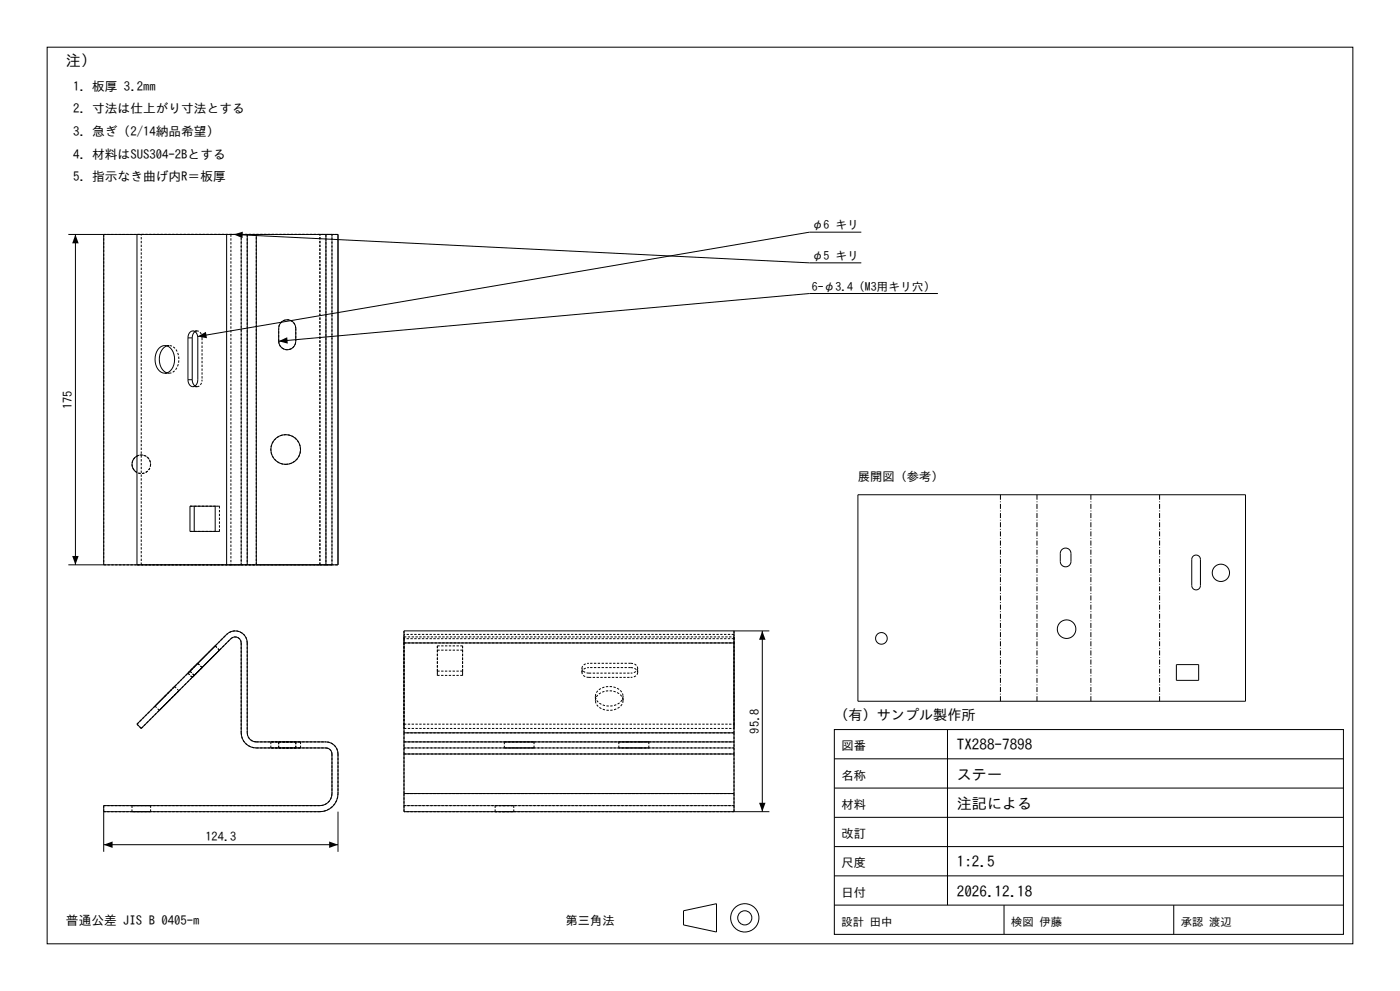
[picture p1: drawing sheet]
<svg xmlns="http://www.w3.org/2000/svg" width="420mm" height="297mm" viewBox="0 0 420 297" stroke-linecap="round" stroke-linejoin="round" font-family="sans-serif">
<g fill="none" stroke="#000" stroke-width=".3">
<path d="M14.1 14.1h391.8v268.8h-391.8zM20.5 70.3h47.5M22.6 70.3v99M31.1 70.3v99M41.1 70.3v99M68 70.3h6.2M68 70.3v99M70.1 70.3l172.7 8.5h15.6M74.2 70.3h2.7M74.2 70.3v99M76.9 70.3h20.9M76.9 70.3v99"/>
<path d="M97.8 70.3h3.6v99h-3.6M97.8 70.3v99M258.4 69.6h-15.6l-183.5 31.3M58.5 99.4a2.28 2.28 0 0 0-.8 1.9M84.5 96.5a2.56 2.56 0 0 1 2.7-.4 2.56 2.56 0 0 1 1.5 2.3v3.9a2.56 2.56 0 0 1-2.5 2.5 2.56 2.56 0 0 1-2.6-2.5l.1-4.6zM281.4 88h-38.6l-159.2 14.3M47.8 104.3a2.47 2.47 0 0 1 4.1 1.1 4.7 4.7 0 0 1-1.9 6.4 3.1 3.1 0 0 1-3.4-3.3 5 5 0 0 1 1.2-4.2zM50.1 103.7a4.7 4.7 0 0 0 0 8.1M56.4 101.3a1.54 1.54 0 0 1 .5-1.7 1.54 1.54 0 0 1 1.8-.1l.4 .6 .2 1.2v12.5a1.54 1.54 0 0 1-.5 1.7 1.54 1.54 0 0 1-1.8 0l-.5-.9-.1-.8M56.4 101.3v12.5M56.4 113.8h1.3M56.4 101.3h1.3"/>
<path d="M57.7 113.8a2.28 2.28 0 0 0 .8 1.9M57.7 101.3v12.5M41.1 136.7a2.79 2.79 0 0 0 0 4.9M57 151.7h7.6v7.6h-7.6zM58.3 151.7v7.6M257.4 148.3h116.3v61.9h-116.3zM20.5 169.3h47.5M68 169.3h6.2M74.2 169.3h2.7M76.9 169.3h20.9M318.6 164.7a1.6 1.6 0 0 1 1.7-.3 1.6 1.6 0 0 1 1 1.5v2.4a1.6 1.6 0 0 1-1.6 1.6 1.6 1.6 0 0 1-1.6-1.6v-2.8zM357.9 166.7a1.3 1.3 0 0 1 1.4-.3 1.3 1.3 0 0 1 .8 1.2v7.9a1.3 1.3 0 0 1-1.3 1.3 1.3 1.3 0 0 1-1.3-1.3v-7.9z"/>
<path d="M121.2 192.7v26.9M121.2 192.7h99M220.2 189.1v3.6M220.2 192.7v26.9M228.7 189.1v54.2M230.8 189.1h-109.6v3.6M352.9 199.2h6.7v4.7h-6.7zM121.2 219.6v2.7M121.2 219.6h99M220.2 219.6v2.7M250.3 218.6h152.7v61.4h-152.7zM284.2 218.6v52.7"/>
<path d="M121.2 222.3v3.7M121.2 237.8v5.5h109.6M121.2 222.3h99M121.2 226v11.8M121.2 237.8h99M121.2 226h99M220.2 237.8v5.5M220.2 222.3v3.7M220.2 226v11.8M250.3 236.2h152.7M250.3 227.4h152.7M31.1 243.3h64.9a5.4 5.4 0 0 0 5.4-5.5v-11.8a3.6 3.6 0 0 0-3.6-3.7h-20.9a2.72 2.72 0 0 1-2.7-2.7v-26.9a3.6 3.6 0 0 0-2.3-3.4 3.6 3.6 0 0 0-3.9 .8l-26.9 26.9 1.3 1.3 26.9-26.9a1.81 1.81 0 0 1 1.9-.4 1.81 1.81 0 0 1 1.2 1.7v26.9a4.5 4.5 0 0 0 4.5 4.6h20.9a1.81 1.81 0 0 1 1.8 1.8v11.8a3.6 3.6 0 0 1-3.6 3.6h-64.9v13.9"/>
<path d="M31.1 253.2h70.3M101.4 243.3v12M250.3 253.7h152.7M250.3 245h152.7M205.1 273l9.8-2.2v8.5l-9.8-2.1zM250.3 271.3h152.7M250.3 262.5h152.7M301.2 271.3v8.7M352.1 271.3v8.7"/>
<circle cx="85.7" cy="134.7" r="4.5"/>
<circle cx="366.3" cy="171.7" r="2.6"/>
<circle cx="264.4" cy="191.3" r="1.75"/>
<circle cx="320" cy="188.6" r="2.78"/>
<circle cx="223.4" cy="275.1" r="4.2"/>
<circle cx="223.4" cy="275.1" r="2.12"/>
</g>
<g fill="none" stroke="#000" stroke-width=".3" stroke-dasharray=".7 .4" stroke-linecap="butt">
<path d="M31.1 70.3v99M41.1 70.3h1.3M42.4 70.3h26.9M69.3 70.3h3.1M69.3 70.3v99M72.4 70.3h4.5M72.4 70.3v99M74.2 70.3v99M76.9 70.3h20.9M96 70.3h-64.9M96 70.3h-54.9M96 70.3h5.4"/>
<path d="M97.8 70.3h1.8M97.8 70.3v99M99.6 70.3h-3.6M99.6 70.3v99M59.1 99.2l-.6 .2M59.1 99.2h-1.2M88.7 98.4a2.56 2.56 0 0 0-2.5-2.6 2.56 2.56 0 0 0-2.6 2.6M88.7 98.4v3.9M49.4 111.9h1.3M50.1 111.8l.6 .1M50.7 111.9a3.7 3.7 0 0 0 3-4.2 3.7 3.7 0 0 0-3-4.1M50.7 103.6l-.6 .1"/>
<path d="M50.7 103.6h-1.3M58.5 115.7l.6 .2M59.1 115.9a1.86 1.86 0 0 0 1.5-2.1M59.1 115.9h-1.2M60.6 101.3a1.86 1.86 0 0 0-1.5-2.1M60.6 101.3v12.5M83.6 102.3v-3.9M83.6 102.3a2.56 2.56 0 0 0 2.6 2.5 2.56 2.56 0 0 0 2.5-2.5M41.1 136.7a2.79 2.79 0 0 1 4.1 2.4M45.2 139.1a2.79 2.79 0 0 1-4 2.6 2.79 2.79 0 0 1-.6-4.7 2.79 2.79 0 0 1 4.5 1.4l.1 .7M45.2 139.1a2.79 2.79 0 0 1-4.1 2.5M85.7 139.2a4.5 4.5 0 0 0 4-6.4 4.5 4.5 0 0 0-7.5-.9 4.5 4.5 0 0 0 2.5 7.2l1 .1"/>
<path d="M57 159.3h1.3M57 151.7h1.3M58.3 159.3h7.5M64.6 159.3h1.2M64.6 151.7h1.2M65.8 159.3v-7.6M65.8 151.7h-7.5M31.1 169.3h64.9M41.1 169.3h54.9M41.1 169.3h1.3M42.4 169.3v-99M69.3 169.3h3.1"/>
<path d="M69.3 169.3h-26.9M72.4 169.3h4.5M72.4 169.3v-99M76.9 169.3v-99M96 169.3h5.4M96 169.3v-99M97.8 169.3h1.8M97.8 169.3h-20.9M99.6 169.3h-3.6M99.6 169.3v-99M59.3 198.8l-2.9 2.9M59.3 198.8l1.3 1.3"/>
<path d="M64.6 193.6l-7.6 7.5M64.6 193.6l1.2 1.2M65.8 194.8l-7.5 7.6M69.3 191.4a1.81 1.81 0 0 1 1.9-.4 1.81 1.81 0 0 1 1.2 1.7M72.4 192.7v26.9M74.2 192.7v26.9M74.2 192.7a3.6 3.6 0 0 0-2.3-3.4 3.6 3.6 0 0 0-3.9 .8M121.2 191.4v-.5M121.2 190.9v1.8M121.2 191.4v26.9M121.2 190.1v26.9M121.2 189.1v1"/>
<path d="M121.2 192.7h99M121.2 190.9h99M131.2 193.6h7.6M131.2 194.8h7.6M131.2 193.6v1.2M138.8 193.6v7.5M138.8 194.8v7.6M138.8 193.6v1.2M189.2 198.8a1.86 1.86 0 0 1 2.1 1.5M189.2 198.8h-12.5M220.2 189.1v1M220.2 191.4v-.5"/>
<path d="M220.2 190.9v1.8M220.2 192.7v26.9M220.2 190.1h-99M220.2 191.4h-99M41.1 217l26.9-26.9M41.1 217l1.3 1.3M42.4 218.3l26.9-26.9M46.5 211.6l2.9-2.9M47.8 212.9l2.9-2.9M47.8 212.9l-1.3-1.3M49.4 208.7l3-3M50.7 210l3-3"/>
<path d="M52.4 205.7l-5.9 5.9M53.7 207l-5.9 5.9M53.7 207l-1.3-1.3M56.4 201.7l2.9-2.9M56.4 201.7l1.3 1.3M57 201.1l7.6-7.5M57 201.1l1.3 1.3M57.7 203l2.9-2.9M58.3 202.4l7.5-7.6M60.6 200.1l-2.9 2.9M72.4 219.6a4.5 4.5 0 0 0 4.5 4.6M121.2 219.6v4.6"/>
<path d="M121.2 219.6v-26.9M121.2 217v1.3M121.2 217h99M121.2 218.3h99M131.2 201.1v-7.5M131.2 202.4v-7.6M131.2 201.1v1.3M138.8 201.1h-7.6M138.8 202.4h-7.6M138.8 201.1v1.3M174.6 200.3a1.86 1.86 0 0 1 2.1-1.5M174.6 201.5a1.86 1.86 0 0 1 2.1-1.4"/>
<path d="M174.6 201.5v-1.2M176.7 201.7h12.5M176.7 201.7a1.86 1.86 0 0 1-2.1-1.4M176.7 203h12.5M176.7 203a1.86 1.86 0 0 1-2.1-1.5M178.6 208.7a3.9 3.9 0 0 1 5-2.9 3.5 3.5 0 0 1 3.3 2.9M178.6 210a3.7 3.7 0 0 1 4.2-3 3.7 3.7 0 0 1 4.1 3M178.6 208.7v1.3M186.9 208.7a3.7 3.7 0 0 1-4.1 2.9 3.7 3.7 0 0 1-4.2-2.9M186.9 210a3.9 3.9 0 0 1-4.9 2.8 3.5 3.5 0 0 1-3.4-2.8M186.9 210v-1.3M189.2 200.1a1.86 1.86 0 0 1 2.1 1.4"/>
<path d="M189.2 200.1h-12.5M191.3 200.3a1.86 1.86 0 0 1-2.1 1.4M191.3 201.5a1.86 1.86 0 0 1-2.1 1.5M191.3 201.5v-1.2M220.2 217v-26.9M220.2 217v1.3M220.2 218.3v-26.9M220.2 219.6v4.6M220.2 219.6h-99M76.9 222.3h20.9M76.9 222.3a2.72 2.72 0 0 1-2.7-2.7M76.9 224.2h20.9"/>
<path d="M81.3 222.3h4.4M81.3 224.2h4.4M81.3 224.2v-1.9M83.6 222.3h5.1M83.6 224.2h5.1M83.6 222.3v1.9M85.7 222.3h4.5M85.7 224.2h4.5M88.7 222.3h-5.1M88.7 224.2h-5.1M88.7 222.3v1.9M90.2 222.3h-8.9"/>
<path d="M90.2 224.2h-8.9M90.2 224.2v-1.9M97.8 224.2a1.81 1.81 0 0 1 1.8 1.8M99.6 226v11.8M99.6 237.8a3.6 3.6 0 0 1-3.6 3.6M101.4 226v11.8M101.4 226a3.6 3.6 0 0 0-3.6-3.7M121.2 237.8v3.6M121.2 237.8v-11.8M121.2 224.2v1.8M121.2 226h99M121.2 222.3h99"/>
<path d="M121.2 224.2h99M151.3 222.3h8.9M151.3 224.2h8.9M151.3 222.3v1.9M160.2 222.3h-8.9M160.2 224.2h-8.9M160.2 224.2v-1.9M185.6 222.3h2.6M185.6 224.2h2.6M185.6 224.2v-1.9M188.2 222.3h3.9M188.2 222.3h-2.6"/>
<path d="M188.2 224.2h3.9M188.2 224.2h-2.6M192.1 222.3h2.5M192.1 222.3h-3.9M192.1 224.2h2.5M192.1 224.2h-3.9M194.6 222.3h-2.5M194.6 224.2h-2.5M194.6 224.2v-1.9M220.2 224.2v1.8M220.2 226v11.8M220.2 237.8v3.6"/>
<path d="M220.2 237.8h-99M220.2 224.2h-99M31.1 243.3v-1.9M39.6 243.3h5.6M39.6 241.4h5.6M39.6 241.4v1.9M45.2 243.3h-5.6M45.2 241.4h-5.6M45.2 243.3v-1.9M96 243.3h-64.9M96 241.4h-64.9M96 243.3a5.4 5.4 0 0 0 5.4-5.5"/>
<path d="M121.2 243.3v-1.9M121.2 241.4h99M148.5 243.3h5.6M148.5 241.4h5.6M148.5 241.4v1.9M151.3 243.3h-2.8M151.3 241.4h-2.8M154.1 243.3h-2.8M154.1 241.4h-2.8M154.1 241.4v1.9M220.2 243.3v-1.9M220.2 243.3h-99"/>
<path d="M220.2 241.4h-99"/>
</g>
<path d="M22.6 70.3l1 2.6h-1.9zM70.1 70.3l2.7-.9v2zM59.3 100.9l2.5-1.4 .3 1.9zM83.6 102.3l2.6-1.2 .1 1.9zM21.7 166.6h1.9l-1 2.7zM228.7 189.1l1 2.6h-2zM31.1 253.2l2.7-1v1.9zM98.7 252.2l2.7 1-2.7 .9zM227.7 240.6h2l-1 2.7z" fill="#000"/>
<path d="M300.1 148.3v61.9M311.1 148.3v61.9M327.3 148.3v61.9M347.9 148.3v61.9" fill="none" stroke="#000" stroke-width=".3" stroke-dasharray="1.5 .5 .2 .5" stroke-linecap="butt"/>
<g font-size="4.5">
<text x="19.8" y="19.8">注）</text>
<text x="287.1" y="224.9">TX288-7898</text>
<text x="287.1" y="233.6">ステー</text>
<text x="287.1" y="242.4">注記による</text>
<text x="287.1" y="259.9">1:2.5</text>
<text x="287.1" y="268.7">2026.12.18</text>
</g>
<text font-size="4.2" x="250.3" y="215.8">（有）サンプル製作所</text>
<g font-size="3.8">
<text x="21.9" y="27.2">1. 板厚 3.2mm</text>
<text x="21.9" y="33.9">2. 寸法は仕上がり寸法とする</text>
<text x="21.9" y="40.7">3. 急ぎ（2/14納品希望）</text>
<text x="21.9" y="47.5">4. 材料はSUS304-2Bとする</text>
<text x="21.9" y="54.3">5. 指示なき曲げ内R＝板厚</text>
<text x="19.8" y="277.2">普通公差 JIS B 0405-m</text>
</g>
<g font-size="3.7">
<text x="21.6" y="122.5" transform="rotate(-90 21.6 122.5)">175</text>
<text x="257.4" y="144">展開図（参考）</text>
<text x="227.7" y="219.8" transform="rotate(-90 227.7 219.8)">95.8</text>
<text x="252.4" y="224.9">図番</text>
<text x="252.4" y="233.6">名称</text>
<text x="252.4" y="242.4">材料</text>
<text x="252.4" y="251.2">改訂</text>
<text x="61.7" y="252.2">124.3</text>
<text x="252.4" y="259.9">尺度</text>
<text x="252.4" y="268.7">日付</text>
<text x="169.7" y="277.2">第三角法</text>
</g>
<g font-size="3.5">
<text x="243.5" y="68.7">φ6 キリ</text>
<text x="243.5" y="77.9">φ5 キリ</text>
<text x="243.5" y="87.1">6-φ3.4（M3用キリ穴）</text>
</g>
<g font-size="3.4">
<text x="252.4" y="277.5">設計 田中</text>
<text x="303.3" y="277.5">検図 伊藤</text>
<text x="354.2" y="277.5">承認 渡辺</text>
</g>
</svg>
